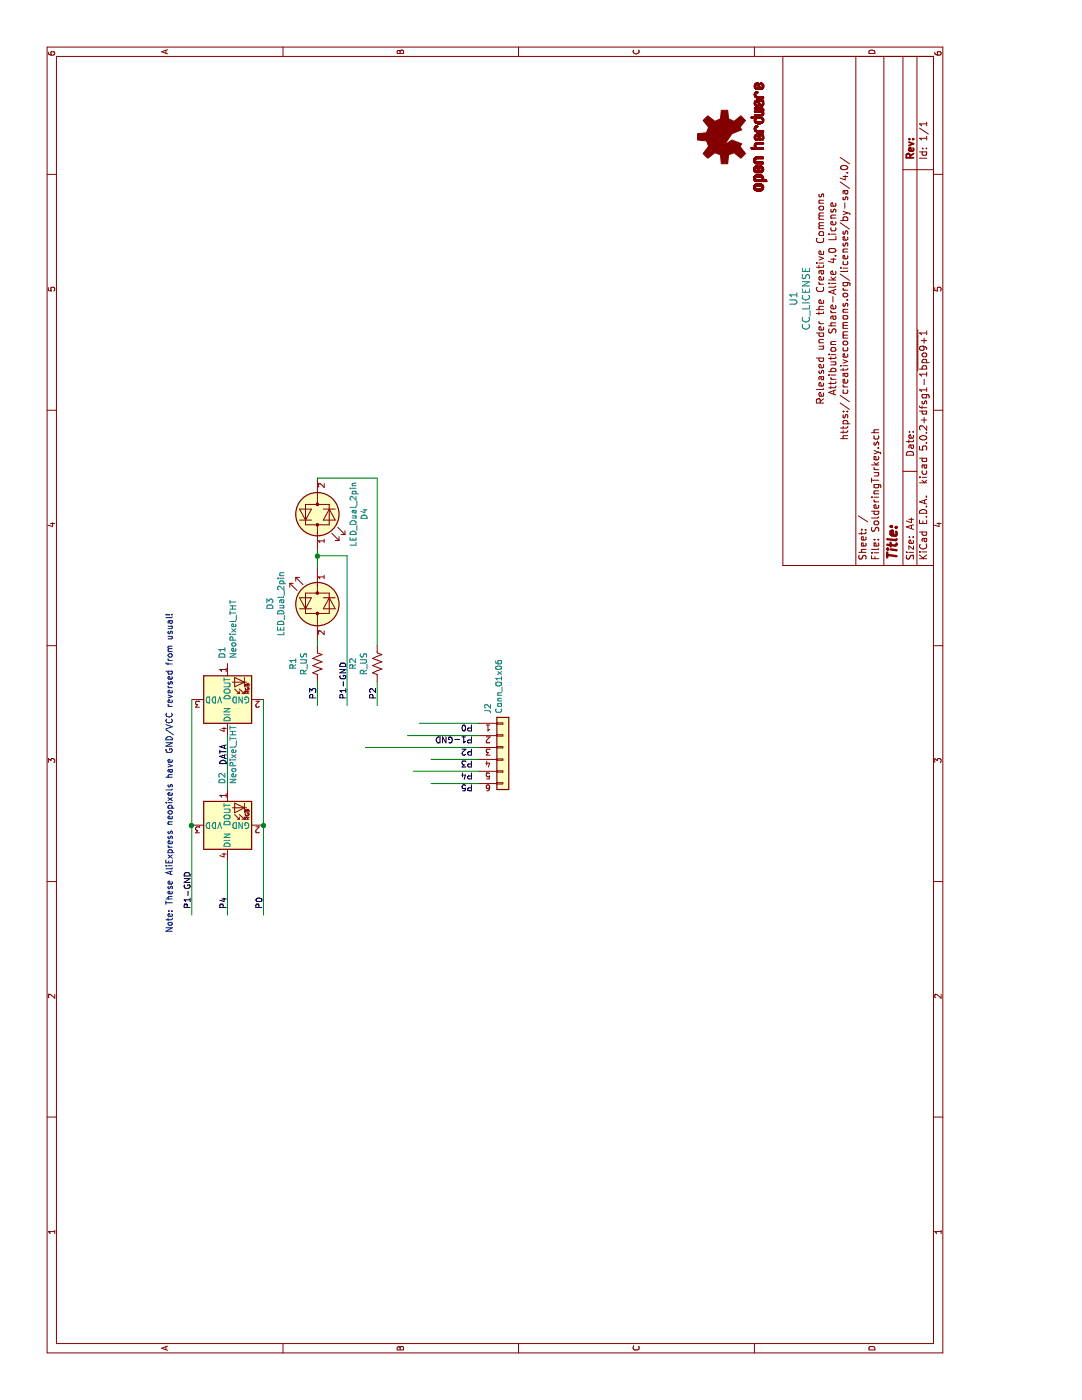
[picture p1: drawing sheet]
EESchema Schematic File Version 4
LIBS:SolderingTurkey-cache
EELAYER 26 0
EELAYER END
$Descr A4 11693 8268
encoding utf-8
Sheet 1 1
Title ""
Date ""
Rev ""
Comp ""
Comment1 ""
Comment2 ""
Comment3 ""
Comment4 ""
$EndDescr
$Comp
L LED:NeoPixel_THT D1
U 1 1
P 5850 1900
F 0 "D1" H 6191 1946 50  0000 L CNN
F 1 "NeoPixel_THT" H 6191 1855 50  0000 L CNN
F 2 "svg:LED_D5.0mm-4_RGB_Wide_Pins_NoSilk" H 5900 1600 50  0001 L TNN
F 3 "https://www.adafruit.com/product/1938" H 5950 1525 50  0001 L TNN
	1    5850 1900
	1    0    0    -1  
$EndComp
$Comp
L LED:NeoPixel_THT D2
U 1 1
P 4800 1900
F 0 "D2" H 5141 1946 50  0000 L CNN
F 1 "NeoPixel_THT" H 5141 1855 50  0000 L CNN
F 2 "svg:LED_D5.0mm-4_RGB_Wide_Pins_NoSilk" H 4850 1600 50  0001 L TNN
F 3 "https://www.adafruit.com/product/1938" H 4900 1525 50  0001 L TNN
	1    4800 1900
	1    0    0    -1  
$EndComp
$Comp
L SparkFun_SchematicComponents:CC_LICENSE U1
U 1 1
P 9200 6900
F 0 "U1" H 9200 7177 60  0000 C CNN
F 1 "CC_LICENSE" H 9200 7071 60  0000 C CNN
F 2 "Symbol:Symbol_CreativeCommons_CopperTop_Type2_Small" H 9200 6700 60  0001 C CNN
F 3 "" H 9200 6700 60  0001 C CNN
	1    9200 6900
	1    0    0    -1  
$EndComp
$Comp
L SparkFun_SchematicComponents:SPARKFUN-AESTHETICS_OSHW-LOGOS LOGO1
U 1 1
P 10550 6050
F 0 "LOGO1" H 10550 6050 45  0001 C CNN
F 1 "SPARKFUN-AESTHETICS_OSHW-LOGOS" H 10550 6050 45  0001 C CNN
F 2 "Symbol:OSHW-Logo2_7.3x6mm_Copper" H 10580 6200 20  0001 C CNN
F 3 "" H 10550 6050 60  0001 C CNN
	1    10550 6050
	1    0    0    -1  
$EndComp
$Comp
L Connector_Generic:Conn_01x06 J2
U 1 1
P 5450 4200
F 0 "J2" V 5323 4480 50  0000 L CNN
F 1 "Conn_01x06" V 5414 4480 50  0000 L CNN
F 2 "Connector_PinHeader_2.54mm:PinHeader_1x06_P2.54mm_Vertical" H 5450 4200 50  0001 C CNN
F 3 "~" H 5450 4200 50  0001 C CNN
	1    5450 4200
	0    1    1    0   
$EndComp
Wire Wire Line
	5550 4000 5550 3400
Wire Wire Line
	5650 4000 5650 3500
Wire Wire Line
	5250 3450 5250 4000
Wire Wire Line
	5450 4000 5450 3050
Wire Wire Line
	5150 4000 5150 3600
Wire Wire Line
	5350 4000 5350 3600
Text Label 5150 3950 1    50   ~ 0
P5
Text Label 5250 3950 1    50   ~ 0
P4
Text Label 5350 3950 1    50   ~ 0
P3
Text Label 5450 3950 1    50   ~ 0
P2
Text Label 5650 3950 1    50   ~ 0
P0
Text Label 5550 3950 1    50   ~ 0
P1-GND
Wire Wire Line
	5100 1900 5550 1900
Wire Wire Line
	4800 2200 5850 2200
Wire Wire Line
	4800 1600 5850 1600
Wire Wire Line
	4500 1900 4050 1900
Wire Wire Line
	4800 1600 4050 1600
Connection ~ 4800 1600
Wire Wire Line
	4800 2200 4050 2200
Connection ~ 4800 2200
Text Label 4100 1900 0    50   ~ 0
P4
Text Label 4100 1600 0    50   ~ 0
P1-GND
Text Label 4100 2200 0    50   ~ 0
P0
Text Label 5300 1900 0    50   ~ 0
DATA
Text Notes 3900 1450 0    50   ~ 0
Note: These AliExpress neopixels have GND/VCC reversed from usual!
$Comp
L Device:LED_Dual_2pin D3
U 1 1
P 6650 2650
F 0 "D3" H 6650 3046 50  0000 C CNN
F 1 "LED_Dual_2pin" H 6650 2955 50  0000 C CNN
F 2 "svg:LED_D5.0mm_FlatTop-BackSilkLine" H 6650 2650 50  0001 C CNN
F 3 "~" H 6650 2650 50  0001 C CNN
	1    6650 2650
	1    0    0    -1  
$EndComp
$Comp
L Device:LED_Dual_2pin D4
U 1 1
P 7400 2650
F 0 "D4" H 7400 3046 50  0000 C CNN
F 1 "LED_Dual_2pin" H 7400 2955 50  0000 C CNN
F 2 "svg:LED_D5.0mm_FlatTop-BackSilkLine" H 7400 2650 50  0001 C CNN
F 3 "~" H 7400 2650 50  0001 C CNN
	1    7400 2650
	-1   0    0    1   
$EndComp
Wire Wire Line
	6950 2650 7050 2650
Wire Wire Line
	7050 2650 7050 2900
Connection ~ 7050 2650
Wire Wire Line
	7050 2650 7100 2650
Wire Wire Line
	7700 2650 7700 3150
Text Label 5850 2900 0    50   ~ 0
P1-GND
Text Label 5850 2650 0    50   ~ 0
P3
Text Label 5850 3150 0    50   ~ 0
P2
$Comp
L Device:R_US R2
U 1 1
P 6150 3150
F 0 "R2" V 5945 3150 50  0000 C CNN
F 1 "R_US" V 6036 3150 50  0000 C CNN
F 2 "Resistor_THT:R_Axial_DIN0207_L6.3mm_D2.5mm_P10.16mm_Horizontal" V 6190 3140 50  0001 C CNN
F 3 "~" H 6150 3150 50  0001 C CNN
	1    6150 3150
	0    1    1    0   
$EndComp
$Comp
L Device:R_US R1
U 1 1
P 6150 2650
F 0 "R1" V 5945 2650 50  0000 C CNN
F 1 "R_US" V 6036 2650 50  0000 C CNN
F 2 "Resistor_THT:R_Axial_DIN0207_L6.3mm_D2.5mm_P10.16mm_Horizontal" V 6190 2640 50  0001 C CNN
F 3 "~" H 6150 2650 50  0001 C CNN
	1    6150 2650
	0    1    1    0   
$EndComp
Wire Wire Line
	6350 2650 6300 2650
Wire Wire Line
	6300 3150 7700 3150
Wire Wire Line
	6000 3150 5800 3150
Wire Wire Line
	6000 2650 5800 2650
Wire Wire Line
	7050 2900 5800 2900
$EndSCHEMATC
